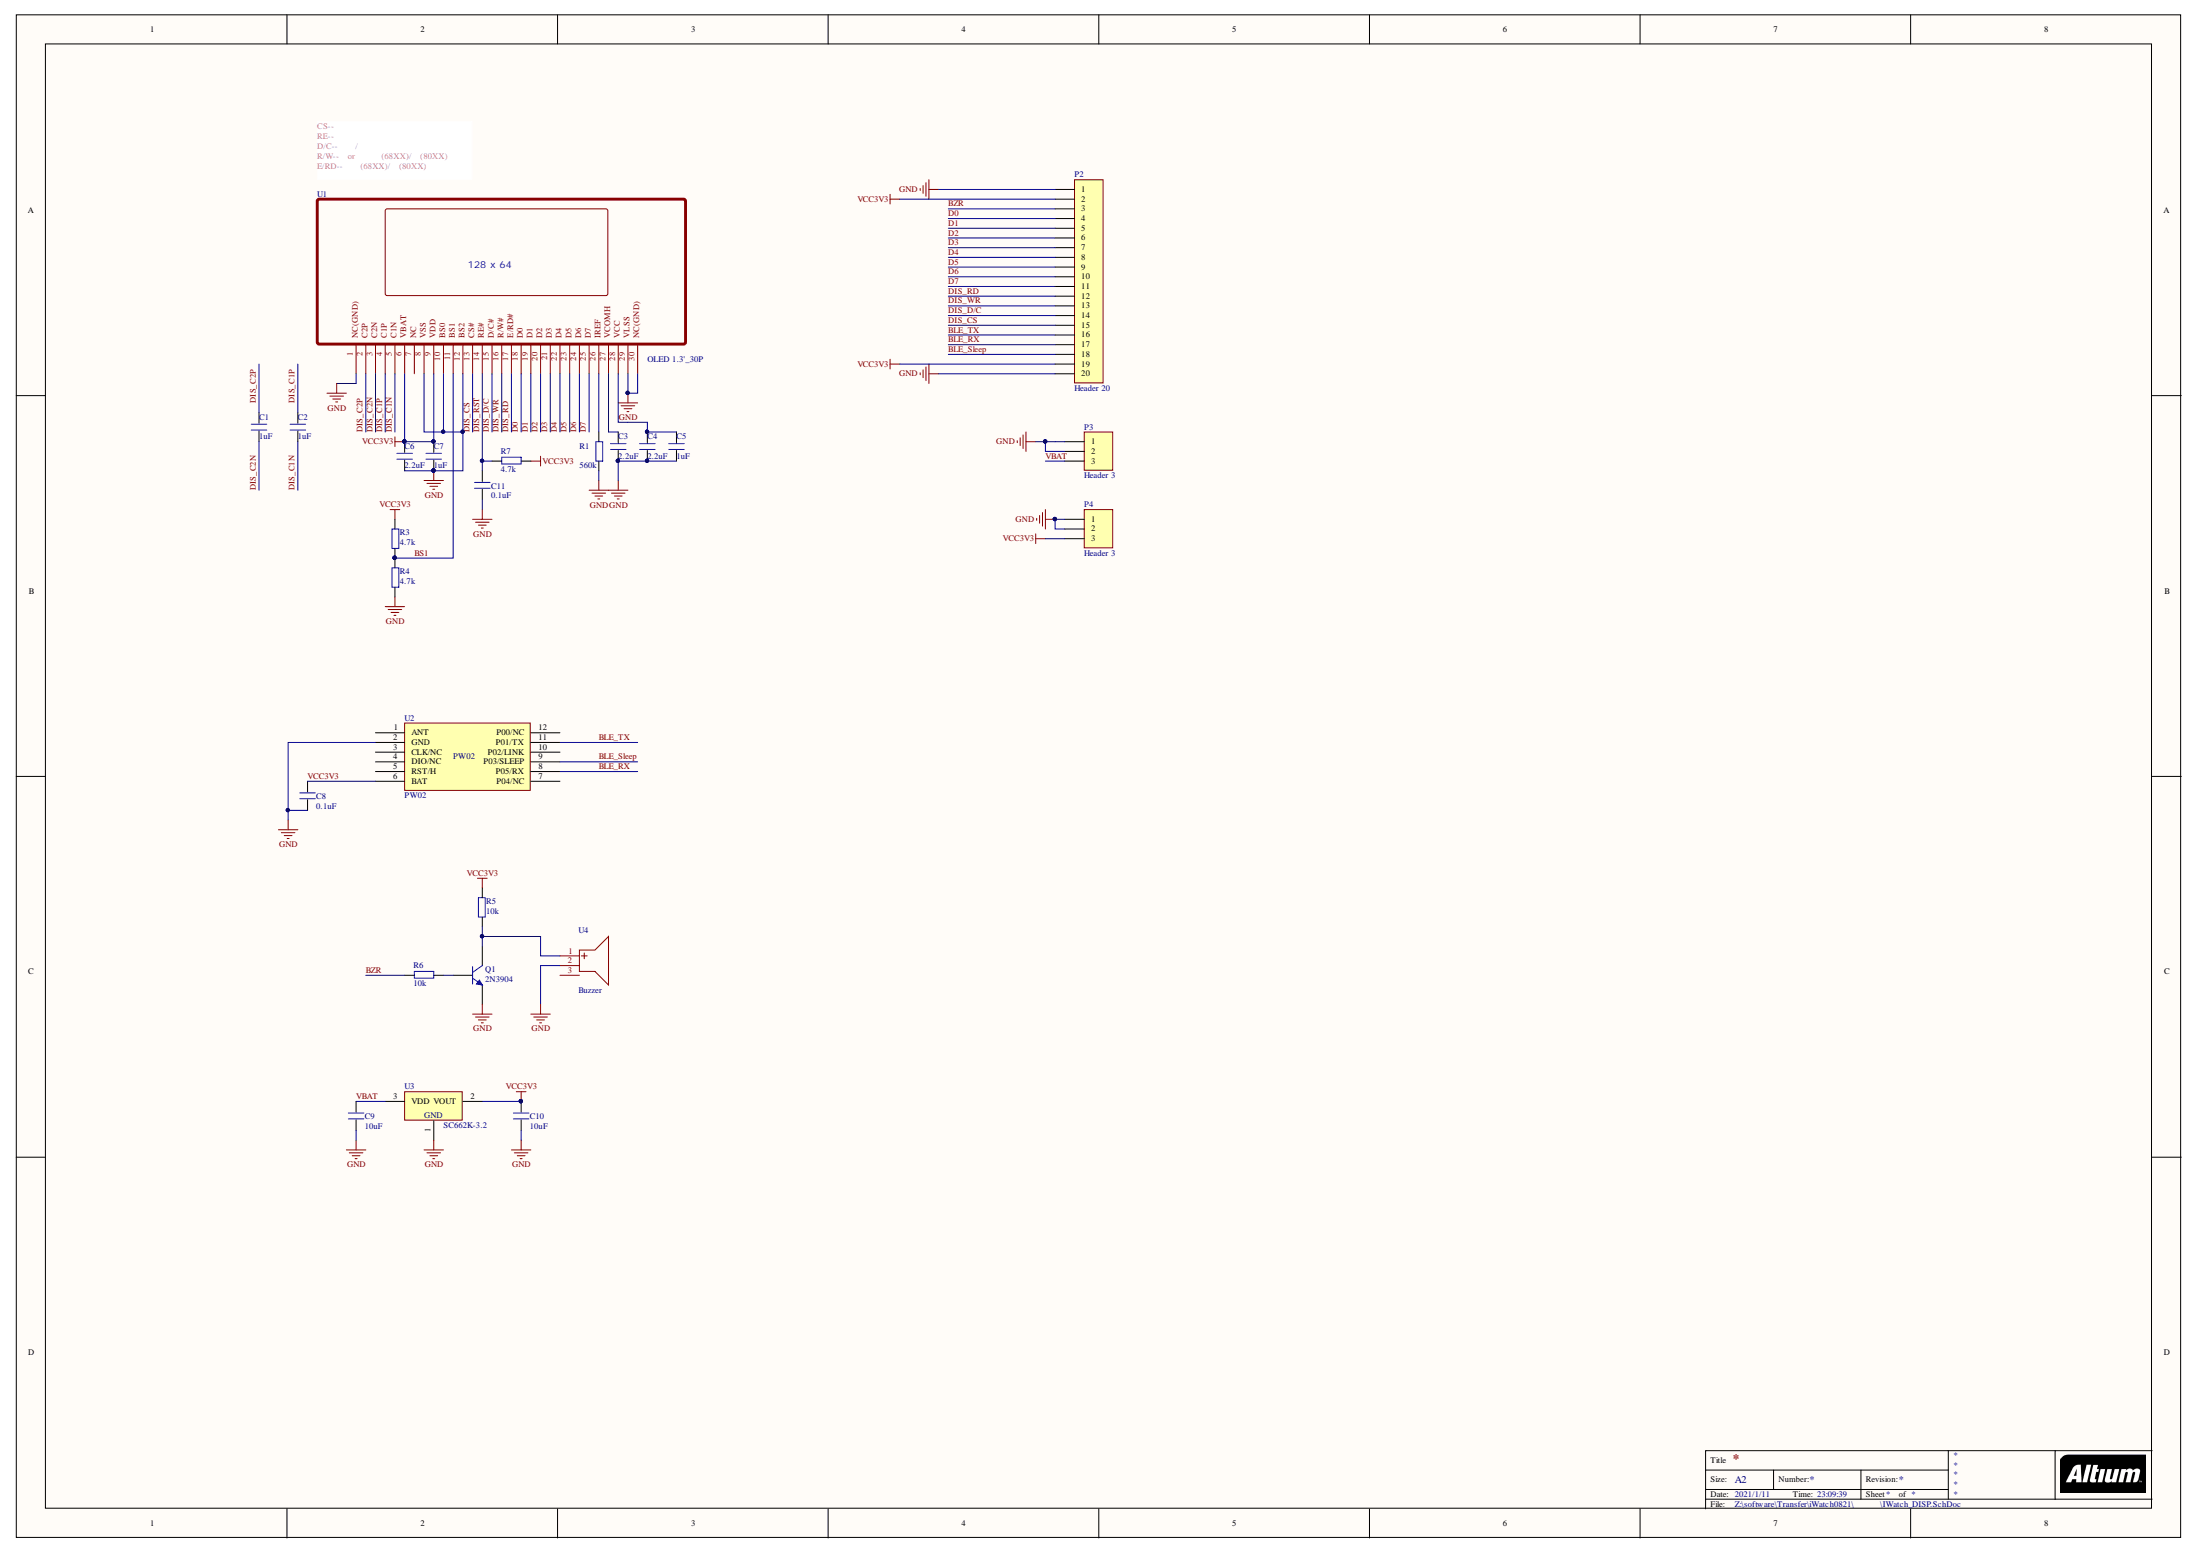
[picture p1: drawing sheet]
# Altium schematic sheet IWatch_DISP.SchDoc
size A2; DocStatus: Draft

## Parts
C1  1uF  [C0603]
C2  1uF  [C0603]
C3  2.2uF  [C0603]
C4  2.2uF  [C0603]
C5  1uF  [C0603]
C6  2.2uF  [C0603]
C7  1uF  [C0603]
C8  0.1uF  [C0603]
C9  10uF  [C0603]
C10  10uF  [C0603]
C11  0.1uF  [C0603]
P2  Header 20  [HDR_1X20P_1.27MM]
P3  Header 3  [HDR_1X3P_1.27MM]
P4  Header 3  [HDR_1X3P_1.27MM]
Q1  2N3904  [SOT23-3]
R1  560k  [R0603]
R3  4.7k  [R0603]
R4  4.7k  [R0603]
R5  10k  [R0603]
R6  10k  [R0603]
R7  4.7k  [R0603]
U1  OLED 1.3'_30P  [OLED 1.3'_30P]
U2  PW02  [PW02]
U3  SC662K-3.2  [SOT23-3]
U4  Buzzer  [Buzzer_5.5x2.5mm]

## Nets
GND: C3.1 C4.1 C5.1 C6.1 C7.1 C8.1 C9.1 C10.1 C11.1 P2.1 P2.20 P3.1 P3.2 P4.1 P4.2 Q1.1(E) R1.1 R4.1 U1.1(NC(GND)) U1.8(VSS) U1.10(BS0) U1.12(BS2) U1.29(VLSS) U1.30(NC(GND)) U2.2(GND) U3.1(GND) U4.2(-)
VCC3V3: C6.2 C7.2 C8.2 C10.2 P2.2 P2.19 P4.3 R3.2 R5.1 R7.1 U1.6(VBAT) U1.9(VDD) U2.6(BAT) U3.2(VOUT)
BLE_RX: P2.17 U2.8(P05/RX)
BLE_Sleep: P2.18 U2.9(P03/SLEEP)
BLE_TX: P2.16 U2.11(P01/TX)
BS1: R3.1 R4.2 U1.11(BS1)
BZR: P2.3 R6.2
D0: P2.4 U1.18(D0)
D1: P2.5 U1.19(D1)
D2: P2.6 U1.20(D2)
D3: P2.7 U1.21(D3)
D4: P2.8 U1.22(D4)
D5: P2.9 U1.23(D5)
D6: P2.10 U1.24(D6)
D7: P2.11 U1.25(D7)
DIS_C1N: C2.1 U1.5(C1N)
DIS_C1P: C2.2 U1.4(C1P)
DIS_C2N: C1.1 U1.3(C2N)
DIS_C2P: C1.2 U1.2(C2P)
DIS_CS: P2.15 U1.13(CS#)
DIS_D/C: P2.14 U1.15(D/C#)
DIS_RD: P2.12 U1.17(E/RD#)
DIS_RST: C11.2 R7.2 U1.14(RE#)
DIS_WR: P2.13 U1.16(R/W#)
VBAT: C9.2 P3.3 U3.3(VDD)
NetC3_2: C3.2 U1.27(VCOMH)
NetC4_2: C4.2 C5.2 U1.28(VCC)
NetQ1_2: Q1.2(B) R6.1
NetQ1_3: Q1.3(C) R5.2 U4.1(+)
NetR1_2: R1.2 U1.26(IREF)

Not connected (* = marked no-connect by the designer): U1 7(NC); U2 1(ANT) 3(CLK/NC) 4(DIO/NC) 5(RST/H) 7(P04/NC) 10(P02/LINK) 12(P00/NC); U4 3

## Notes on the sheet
- CS--片选
  RE--复位
  D/C--数据/命令选择
  R/W--读or写选择(68XX)/写(80XX)
  E/RD--使能(68XX)/读(80XX)
